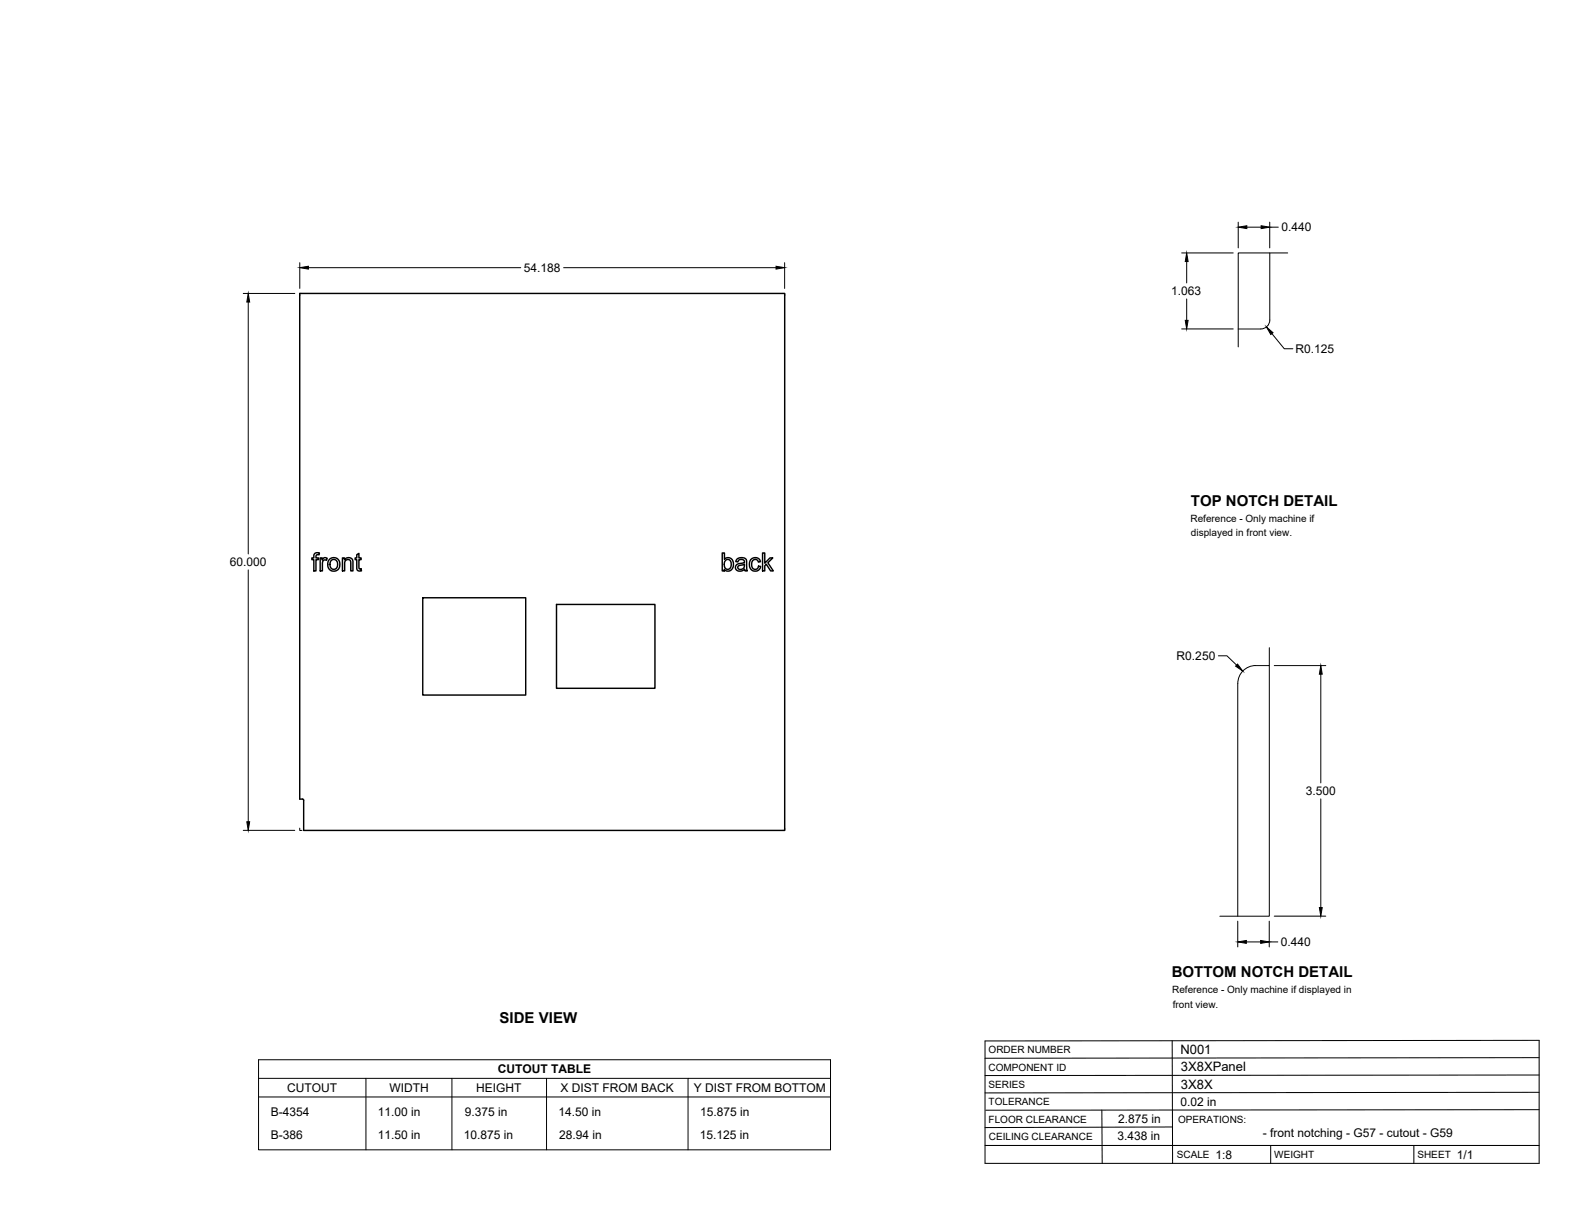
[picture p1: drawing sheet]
<svg xmlns="http://www.w3.org/2000/svg" width="559mm" height="432mm" viewBox="0 0 559 432" stroke-linecap="round" stroke-linejoin="round" font-family="sans-serif">
<!-- layer: Visible -->
<g fill="none" stroke="#000" stroke-width=".51">
<path d="M106.3 104.1h172.1v190.5h-170.7v-10.7l-.2-.3-1.2-.1zM111.6 196.5l.7-.4 1 .1-.1 .7a.73 .73 0 0 0-.8-.1 .73 .73 0 0 0-.3 .7v.5h.9v.6h-.9v4h-.8v-4h-.7v-.6h.7zM113.6 198h.7v.6a1.12 1.12 0 0 1 1.8-.5l-.3 .7-.3-.1a1.06 1.06 0 0 0-1.1 1.5v2.4h-.8zM117 198.4l.9-.5a2.33 2.33 0 0 1 2.7 2.9 2.33 2.33 0 0 1-3.7 1.2l-.6-1.3a2.56 2.56 0 0 1 .7-2.3zM117.5 198.9l1.2-.4 .9 .8 .2 1.4-.7 1.1-.9 .2-.9-.7-.2-1.2zM121.5 198h.7v.6a1.64 1.64 0 0 1 2-.7 1.64 1.64 0 0 1 1 1.8v2.9h-.7l-.2-3.7-.8-.4-.9 .3-.3 .9v2.9h-.8zM126.6 196.8l.7-.5v1.7h.8v.6h-.8l.1 3.1 .7 .2 .1 .6-.5 .1a1.02 1.02 0 0 1-1.1-1.4v-2.6h-.6v-.6h.6zM256.2 196.2h.8v2.3a1.92 1.92 0 0 1 2.4-.3 1.92 1.92 0 0 1 .8 2.2l-.3 1.2a1.74 1.74 0 0 1-2.9 .4v.6h-.8zM257.3 198.9l.8-.4 1 .4 .3 1.2-.2 1.2a1.2 1.2 0 0 1-1.5 .6 1.2 1.2 0 0 1-.7-1.4zM261.4 198.5l.7-.5 1-.2 1.5 .5 .6 4.3h-.9l-.1-.6a1.76 1.76 0 0 1-2 .7 1.76 1.76 0 0 1-1.3-1.6l.7-.9 1.7-.4a.68 .68 0 0 0 .8-.6 .68 .68 0 0 0-.9-.7 1.11 1.11 0 0 0-1.4 .9l-.8-.1zM266.4 198.5a1.95 1.95 0 0 1 2-.7 1.95 1.95 0 0 1 1.4 1.5l-.8 .1a1.26 1.26 0 0 0-1.6-.8 1.26 1.26 0 0 0-.7 1.7l.2 1.1 .6 .5a1.14 1.14 0 0 0 1.6-1l.8 .1-.4 .9a2.06 2.06 0 0 1-2.4 .6 2.06 2.06 0 0 1-1.2-2.2zM270.6 196.2h.7v3.6l1.9-1.8h1l-1.8 1.7 2 2.9h-1l-1.5-2.4-.6 .5v1.9h-.7z"/>
<path d="M150 212.1h36.5v34.5h-36.5zM197.4 214.5h35v29.7h-35zM261.9 200.9l1.4-.4a.43 .43 0 0 1 .6-.2 .43 .43 0 0 1 .2 .5 1.25 1.25 0 0 1-1 1.2 1.25 1.25 0 0 1-1.4-.7z"/>
</g>
<!-- layer: Reference -->
<path d="M450.5 89.7v23.8a3.2 3.2 0 0 1-3.2 3.2h-8M456.9 89.7h-17.6v33.4M107.1 104.1h-.8v.8M277.6 104.1h.8v.8M450.3 236.2a12.8 12.8 0 0 0-7.7 .6 6.4 6.4 0 0 0-3.4 5.7l-.1 82.6M450.3 229.8v95.3h-17.5M106.3 293.8v.8h.8M278.4 293.8v.8h-.8" fill="none" stroke="#000" stroke-width=".35"/>
<!-- layer: Titleblock -->
<path d="M349.5 369.3l196.6-.2v43.7h-196.6zM415.9 369.3l.1 43.5M546.1 375.3l-196.6 .2M390.9 393.9l.2 18.9M416 399.9l-66.5 .2M546.1 393.7l-196.3 .2M546.1 387.6l-196.6 .2M546.1 381.4l-196.6 .2M349.5 406.4h196.6M450.8 406.4v6.4M501.6 406.4v6.4" fill="none" stroke="#000" stroke-width=".36"/>
<!-- layer: Custom Tables -->
<path d="M91.7 376h203v32h-203zM91.7 382.6h203M91.7 389.2h203M129.8 382.6v25.4M160.3 382.6v25.4M193.9 382.6v25.4M244.1 382.6v25.4" fill="none" stroke="#000" stroke-width=".35"/>
<!-- layer: FD_Dimensions -->
<g fill="none" stroke="#000" stroke-width=".35">
<path d="M439.3 78.8v9.2M450.5 78.8v9.2M106.4 93.2v9.1M109.4 95h75.4M200 95h75.3M278.4 93.2v9.1M419.2 89.7h18.3M421 92.8v7.6M442.4 80.6h5M450.5 80.6h3M86.3 104.1h18.3M88.1 107.2v89.4"/>
<path d="M419.2 116.7h18.3M421 106.1v7.6M451.3 118.4l4.4 5.3h3M88.1 202.2v89.4M432.3 232.7h3l3.4 3.3M452.1 236.2h18.3M468.6 239.2v38.6M86.3 294.6h18.3M468.6 283.4v38.6M439.1 326.8v9.2M442.2 334.2h5.1M450.3 326.8v9.2"/>
<path d="M450.3 334.2h3.1M452.1 325.1h18.3"/>
</g>
<g fill="#000" stroke="#000" stroke-width=".35">
<path d="M106.4 95l3-.5v1zM275.3 94.5l3.1 .5-3.1 .5zM421 89.7l.5 3.1h-1zM439.3 80.6l3.1-.5v1zM447.4 80.1l3.1 .5-3.1 .5zM88.1 104.1l.5 3.1h-1zM420.5 113.7h1l-.5 3zM449.3 116l2.4 2-.8 .7zM439.1 235.6l1.8 2.5-2.5-1.8zM468.6 236.2l.5 3h-1zM87.6 291.6h1l-.5 3zM439.1 334.2l3.1-.5v1z"/>
<path d="M447.3 333.7l3 .5-3 .5zM468.1 322h1l-.5 3.1z"/>
</g>
<g font-size="5.3">
<text x="422.6" y="179.5">TOP NOTCH DETAIL</text>
<text x="415.8" y="346.8">BOTTOM NOTCH DETAIL</text>
<text x="177.3" y="363.1">SIDE VIEW</text>
</g>
<g font-size="4.6">
<text x="418.8" y="373.8">N001</text>
<text x="419" y="380.1">3X8XPanel</text>
<text x="419" y="386.2">3X8X</text>
</g>
<g font-size="4.3">
<text x="454.6" y="82.1">0.440</text>
<text x="185.9" y="96.5">54.188</text>
<text x="415.6" y="104.7">1.063</text>
<text x="459.6" y="125.2">R0.125</text>
<text x="81.6" y="200.9">60.000</text>
<text x="417.5" y="234.2">R0.250</text>
<text x="463.3" y="282.1">3.500</text>
<text x="454.5" y="335.7">0.440</text>
<text x="176.6" y="380.8">CUTOUT TABLE</text>
<text x="101.9" y="387.4">CUTOUT</text>
<text x="138.2" y="387.4">WIDTH</text>
<text x="169" y="387.4">HEIGHT</text>
<text x="198.9" y="387.4">X DIST FROM BACK</text>
<text x="246.1" y="387.4">Y DIST FROM BOTTOM</text>
<text x="418.8" y="392.4">0.02 in</text>
<text x="96.1" y="396.1">B-4354</text>
<text x="134.1" y="396.1">11.00 in</text>
<text x="164.9" y="396.1">9.375 in</text>
<text x="198.2" y="396.1">14.50 in</text>
<text x="248.4" y="396.1">15.875 in</text>
<text x="396.7" y="398.3">2.875 in</text>
<text x="96.1" y="404">B-386</text>
<text x="134" y="404">11.50 in</text>
<text x="164.5" y="404">10.875 in</text>
<text x="198.4" y="404">28.94 in</text>
<text x="248.3" y="404">15.125 in</text>
<text x="396.5" y="404.3">3.438 in</text>
<text x="448.1" y="403.3">- front notching - G57 - cutout - G59</text>
<text x="431.3" y="411.1">1:8</text>
<text x="516.9" y="411.1">1/1</text>
</g>
<g font-size="3.5">
<text x="422.4" y="185">Reference - Only machine if</text>
<text x="422.6" y="190.2">displayed in front view.</text>
<text x="415.9" y="352.4">Reference - Only machine if displayed in</text>
<text x="416.1" y="357.5">front view.</text>
<text x="350.8" y="373.6">ORDER NUMBER</text>
<text x="350.8" y="379.9">COMPONENT ID</text>
<text x="350.8" y="386.1">SERIES</text>
<text x="350.8" y="392.2">TOLERANCE</text>
<text x="350.8" y="398.4">FLOOR CLEARANCE</text>
<text x="418" y="398.4">OPERATIONS:</text>
<text x="350.8" y="404.4">CEILING CLEARANCE</text>
<text x="417.5" y="410.9">SCALE</text>
<text x="452.1" y="410.9">WEIGHT</text>
<text x="502.9" y="410.9">SHEET</text>
</g>
</svg>
